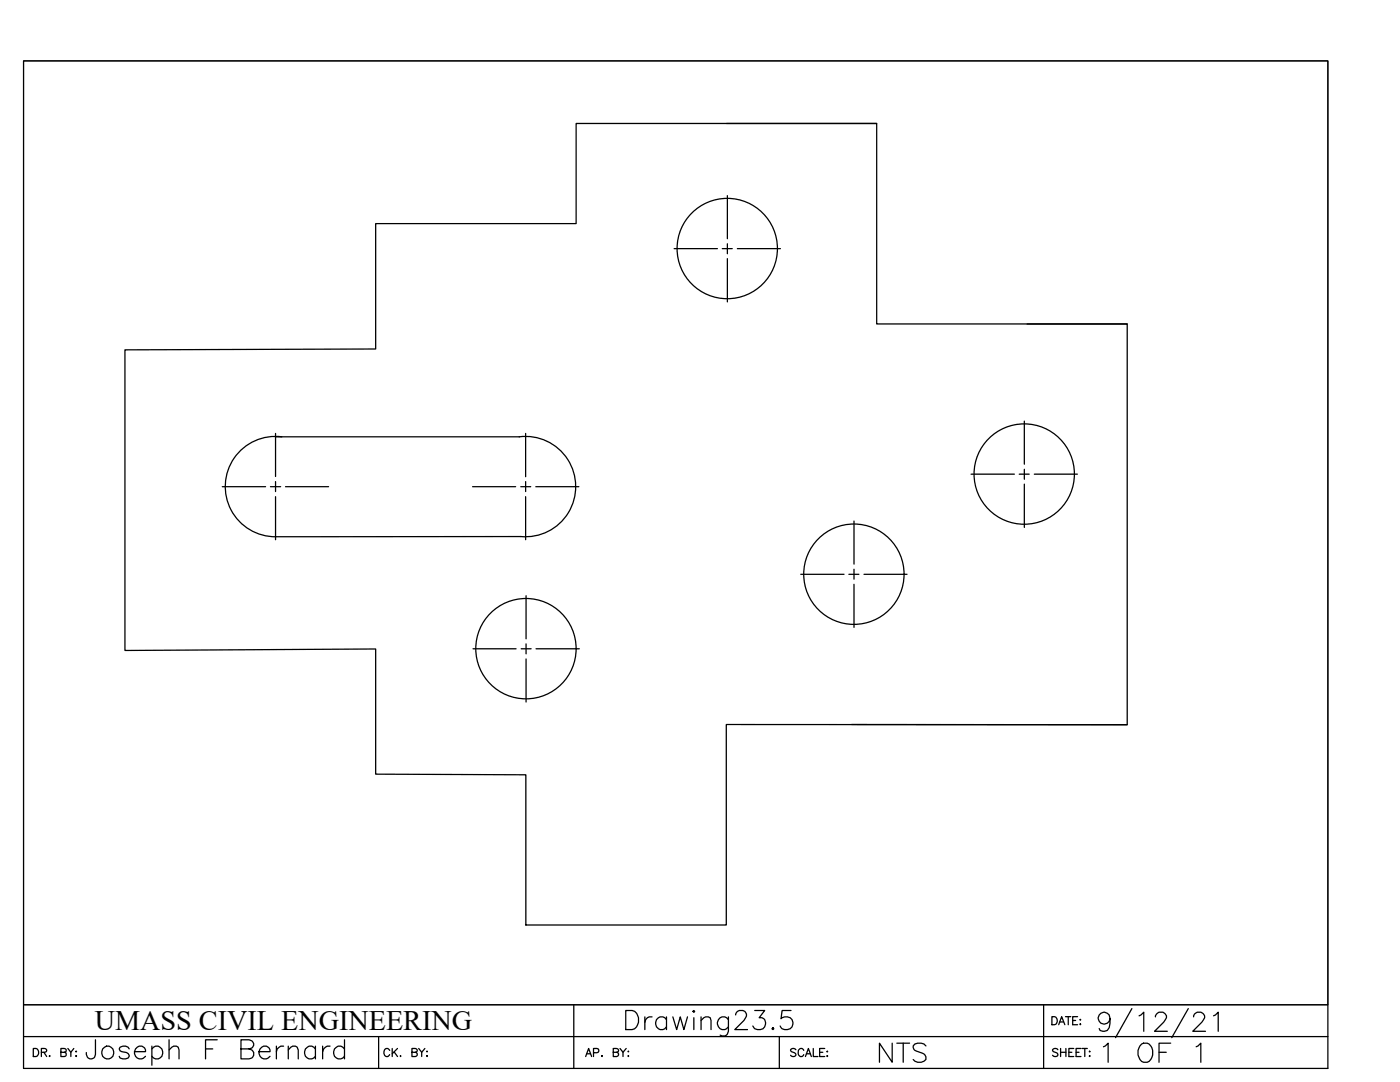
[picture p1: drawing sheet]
<svg xmlns="http://www.w3.org/2000/svg" width="279mm" height="216mm" viewBox="0 0 279 216" stroke-linecap="round" stroke-linejoin="round" font-family="sans-serif">
<!-- layer: 0 -->
<g fill="none" stroke="#000" stroke-width=".25">
<path d="M4.7 12.1h260.3v201.1h-260.3zM144.9 24.6h30.1M145.2 39v8.6M134.5 49.6h8.7M144.1 49.6h2M145.2 48.6v2M145.2 51.6v8.6M147.2 49.6h8.5M24.9 69.8l50.1-.2v-25h40v-20h60v40h50v80h-80.1v40h-40v-30l-29.9-.1v-25l-50.1 .3zM205 64.6h20M44.4 97.1h8.6M54 97.1h2"/>
<path d="M55 86.5v8.6M55 96.1v2M55 99.1v8.6M55.1 87.2h48.6M56.2 87.2a10 10 0 0 0-11.2 9.3 10 10 0 0 0 10 10.6M57 97.1h8.6M94.3 97.1h8.6M103.6 87.2a10 10 0 0 1 11.3 9.8 10 10 0 0 1-11 10.1M103.9 97.1h2M104.9 86.5v8.6M104.9 96.1v2M104.9 99.1v8.6"/>
<path d="M106.9 97.1h8.6M193.8 94.6h8.6M203.4 94.6h2M204.4 84v8.6M204.4 93.6v2M204.4 96.6v8.6M206.4 94.6h8.6M104 107.1h-49M105 118.9v8.6M159.8 114.6h8.6M169.4 114.6h2M170.4 104v8.6"/>
<path d="M170.4 113.6v2M170.4 116.6v8.6M172.4 114.6h8.6M94.4 129.5h8.6M104 129.5h2M105 128.5v2M105 131.5v8.6M107 129.5h8.6M170 144.6h55M4.7 206.8h260.3M4.7 200.5h260.3M6.6 209.2h.6a.88 .88 0 0 1 .5 .8 .88 .88 0 0 1-.5 .8h-.6z"/>
<path d="M8.3 210l.8-.1 .2-.4-.4-.3h-.6v1.6M8.8 210l.5 .8M9.8 210.7h.2zM12.1 210l1.1-.2v-.4l-.4-.2h-.7v1.6h.7l.4-.1v-.6l-.4-.1M75.6 206.8v6.4M77.8 209.6a.59 .59 0 0 0-.7-.4 .59 .59 0 0 0-.5 .6v.4a.59 .59 0 0 0 .5 .6 .59 .59 0 0 0 .7-.4M78.3 209.2v1.6M78.7 209.9l.6 .9M79.3 209.2l-1 1.1M79.9 210.7v.1zM82.2 210l.9-.1 .2-.4-.4-.3h-.7v1.6h.7l.3-.1 .1-.4-.4-.3M83.6 209.2l.6 .8v.8"/>
<path d="M84.8 209.2l-.6 .8M85.2 209.8v.1zM85.2 210.7v.1zM114.5 200.5v12.7M116.9 210.8l.6-1.6 .6 1.6M117.1 210.3h.8M118.4 210.1l1-.1 .1-.2-.1-.5-1-.1v1.6M120.1 210.7h.1zM155.5 206.8v6.4M208.3 200.5v12.7M209.9 202.9a.87 .87 0 0 1 1 .4 .87 .87 0 0 1-.2 1.1l-.8 .1zM211.3 204.5l.6-1.6 .6 1.6"/>
<path d="M211.5 203.9h.8M212.6 202.9h1.1M213.2 202.9v1.6M214.1 203.6h.6M215.1 202.9h-1v1.6h1"/>
<circle cx="145.1" cy="49.6" r="10"/>
<circle cx="204.4" cy="94.6" r="10"/>
<circle cx="170.4" cy="114.6" r="10"/>
<circle cx="105" cy="129.4" r="10"/>
</g>
<path d="M4.7 12.1h260.3v188.4h-260.3z" fill="none" stroke="#000" stroke-width=".2"/>
<text font-size="9.7" x="218.4" y="208.1">9/12/21</text>
<g font-size="8.8">
<text x="123.8" y="207.8">Drawing23.5</text>
<text x="16.2" y="213.8">Joseph F Bernard</text>
</g>
<g font-size="7.1">
<text x="174.6" y="213.1">NTS</text>
<text x="219.4" y="213.1">1 OF 1</text>
</g>
<text font-size="5.6" x="18.9" y="205.5">UMASS CIVIL ENGINEERING</text>
<g font-size="4.4">
<text x="157" y="212">SCALE:</text>
<text x="209.2" y="212">SHEET:</text>
</g>
</svg>
